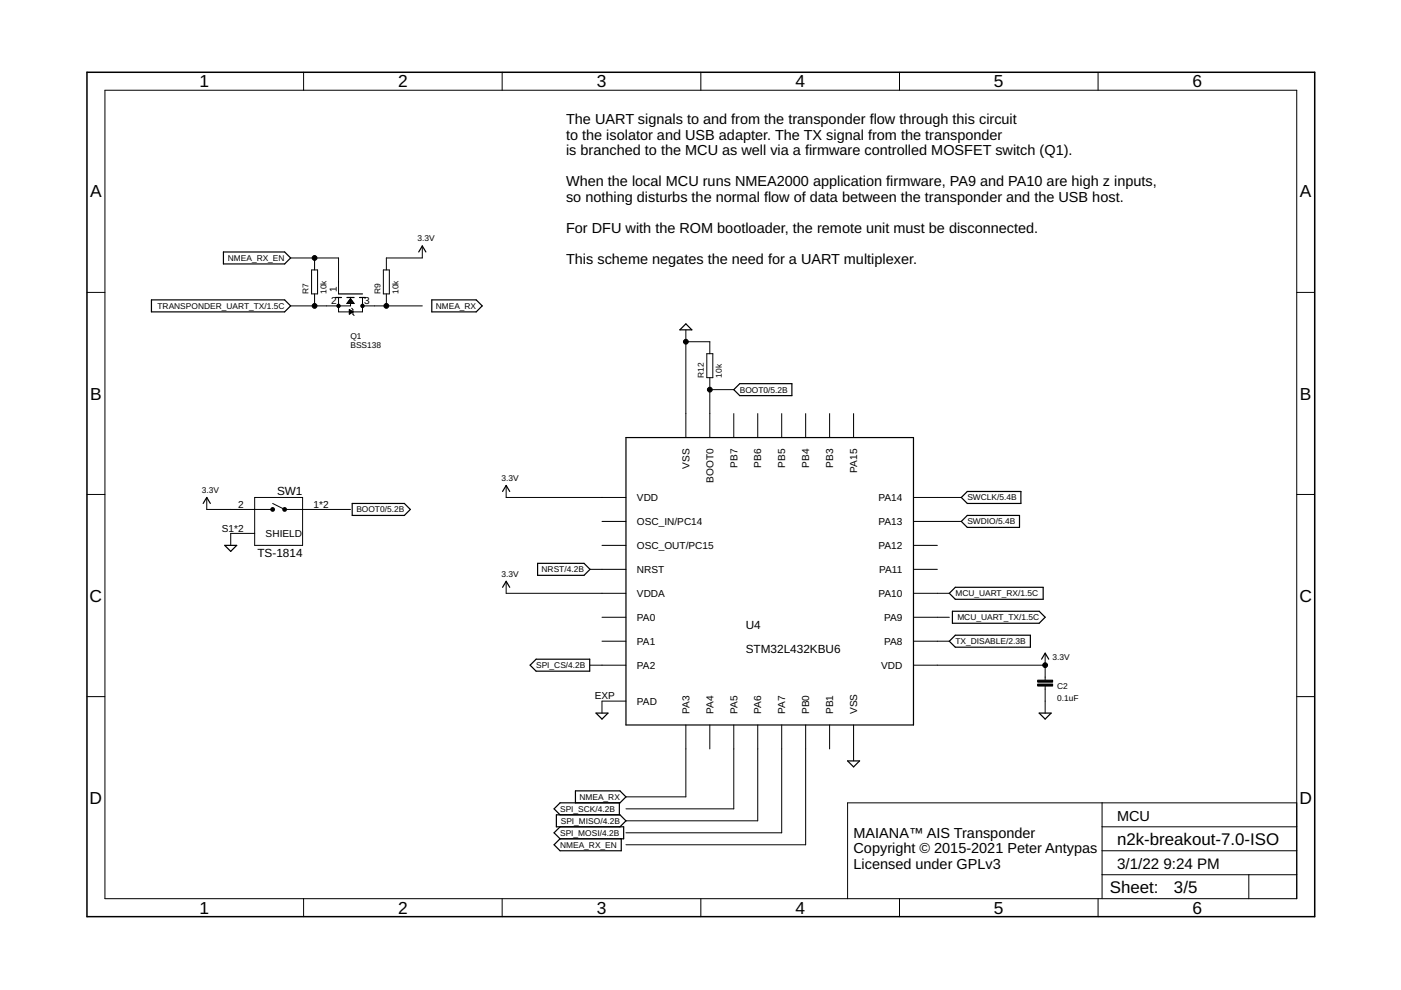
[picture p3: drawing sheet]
<svg xmlns="http://www.w3.org/2000/svg" width="297mm" height="210mm" viewBox="0 0 297 210" stroke-linecap="round" stroke-linejoin="round" font-family="sans-serif">
<g fill="none" stroke="#000" stroke-width=".25">
<path d="M47.4 53.4h12.9l1.3 1.3-1.3 1.3h-12.9zM88.8 53.4l.7-1.2 .8 1.2M32.1 63.6h28.2l1.3 1.3-1.3 1.2h-28.2zM71.1 63.1h1.3M71.8 62.3h5.1M73.6 63.1h1.5M76.2 63.1h1.3M91.5 63.6h9.5l1.2 1.3-1.2 1.2h-9.5zM145.4 68.7l1.3 1.2h-2.6zM132.7 92.8h61v60.9h-61zM155.6 82.6l1.2-1.3h11.1v2.6h-11.1zM43.1 106.7l.7-1.2 .8 1.2"/>
<path d="M47.6 115.6h2.6l-1.3 1.3zM74.7 106.7h11l1.3 1.3-1.3 1.3h-11zM106.6 104.2l.7-1.3 .8 1.3M114 119.4h9.8l1.3 1.3-1.3 1.3h-9.8zM203.8 105.5l1.3-1.3h11.4v2.5h-11.4zM205.1 109.3h11.1v2.5h-11.1l-1.3-1.2zM106.6 124.5l.7-1.2 .8 1.2M201.3 136l1.2-1.3h16v2.5h-16zM201.3 125.8l1.2-1.3h18.7v2.6h-18.7zM201.9 129.6h18.4l1.3 1.3-1.3 1.2h-18.4zM220.8 139.8l.8-1.3 .8 1.3M112.4 141l1.3-1.2h11.3v2.5h-11.3z"/>
<path d="M126.4 151.2h2.5l-1.3 1.3zM220.3 151.2h2.6l-1.3 1.3zM118.7 175.3l-1.2 1.3 1.2 1.2M118.7 177.8l-1.2 1.3 1.2 1.3h13v-2.6M122 170.2v-2.5h9.4l1.3 1.3-1.3 1.2h-12.7l-1.2 1.3 1.2 1.3M131.3 170.2v2.6M131.4 175.3l1.3-1.3-1.3-1.2h-13.4v2.5h14.2v2.5h-13.5M179.7 161.3h2.5l-1.2 1.3z"/>
</g>
<g fill="none" stroke="#000" stroke-width=".21">
<path d="M22.2 19.1h252.7v171.4h-252.7zM64.4 15.3v3.8M106.5 15.3v3.8M148.6 15.3v3.8M190.7 15.3v3.8M232.8 15.3v3.8M61.6 54.7h10.2v7.6M66.1 57.2h1.2v5.1h-1.2zM66.7 54.7v2.5M81.3 57.2h1.2v5.1h-1.2zM89.5 52.2v2.5h-7.6v2.5M18.4 62h3.8"/>
<path d="M66.7 62.3v2.6M71.8 63.1v3h5.1v-3M73.6 64.2h1.4M73.7 64.1h1.2M73.8 64h1M73.9 63.8h.8M74 63.7h.6M74.1 65.6l.7 .5-.7 .5zM74.1 66.5h.1M74.1 66.4h.3M74.1 66.3h.5M74.1 66h.6"/>
<path d="M74.1 65.9h.4M74.1 65.8h.2M74.1 65.7h.1M74.1 63.6h.4M74.2 63.5h.2M74.3 63.4h.1M74.3 63.1v1.8h-12.7M74.3 63.3l.8 1h-1.5zM74.6 65.4l.2 .2v1l.3 .3M76.9 64.9h12.6M81.9 62.3v2.6M145.4 69.9v22.9"/>
<path d="M145.4 72.5h5.1v2.5M149.9 75h1.2v5.1h-1.2zM274.9 62h3.8M150.5 80.1v12.7M150.5 82.6h5.1M155.6 87.7v5.1M160.7 87.7v5.1M165.7 87.7v5.1M170.8 87.7v5.1M175.9 87.7v5.1M181 87.7v5.1M18.4 104.8h3.8"/>
<path d="M43.8 105.5v2.5h14M54 105.5h10.2v10.1h-10.2zM54 113.1h-5.1v2.5M57.8 106.7l2.5 1.3h14M107.3 102.9v2.6h25.4M127.6 110.6h5.1M127.6 115.6h5.1M193.7 105.5h10.1M193.7 110.6h10.1M193.7 115.6h5M274.9 104.8h3.8M107.3 123.3v2.5h25.4"/>
<path d="M125.1 120.7h7.6M127.6 130.9h5.1M127.6 136h5.1M193.7 120.7h5M193.7 125.8h7.6M193.7 130.9h7.6M193.7 136h7.6M221.6 138.5v5.7M18.4 147.7h3.8M125.1 141h7.6M132.7 148.7h-5.1v2.5M145.4 153.7v15.3h-12.7"/>
<path d="M150.5 153.7v5.1M155.6 153.7v17.8h-22.9M160.7 153.7v20.3h-28M165.7 153.7v22.9h-33M170.8 153.7v25.4h-38.1M175.9 153.7v5.1M181 153.7v7.6M193.7 141h27.9M221.6 145.5v5.7M274.9 147.7h3.8M233.7 170.2v20.3M233.7 175.3h41.2"/>
<path d="M274.9 170.2h-95.2v20.3M64.4 190.5v3.9M106.5 190.5v3.9M148.6 190.5v3.9M190.7 190.5v3.9M232.8 190.5v3.9M233.7 185.5h41.2M233.7 180.4h41.2M264.8 185.5v5"/>
</g>
<path d="M18.4 15.3h260.3v179.1h-260.3z" fill="none" stroke="#000" stroke-width=".32"/>
<path d="M220 144.2h3.2v.4h-3.2zM220 145h3.2v.5h-3.2z" fill="#000" stroke="#000" stroke-width=".21"/>
<g fill="none" stroke="#000" stroke-width=".51">
<circle cx="57.8" cy="108" r=".25"/>
<circle cx="60.3" cy="108" r=".25"/>
</g>
<g fill="#000" stroke="#000" stroke-width=".21">
<circle cx="66.7" cy="54.7" r=".51"/>
<circle cx="66.7" cy="64.9" r=".51"/>
<circle cx="71.8" cy="64.9" r=".36"/>
<circle cx="76.9" cy="64.9" r=".36"/>
<circle cx="81.9" cy="64.9" r=".51"/>
<circle cx="145.4" cy="72.5" r=".51"/>
<circle cx="150.5" cy="82.6" r=".51"/>
<circle cx="221.6" cy="141" r=".51"/>
</g>
<g font-size="3.7">
<text x="42.3" y="18.5">1</text>
<text x="84.4" y="18.5">2</text>
<text x="126.5" y="18.5">3</text>
<text x="168.6" y="18.5">4</text>
<text x="210.7" y="18.5">5</text>
<text x="252.9" y="18.5">6</text>
<text x="19.1" y="41.9">A</text>
<text x="275.6" y="41.9">A</text>
<text x="19.1" y="84.7">B</text>
<text x="275.6" y="84.7">B</text>
<text x="19" y="127.6">C</text>
<text x="275.5" y="127.6">C</text>
<text x="19" y="170.4">D</text>
<text x="275.5" y="170.4">D</text>
<text x="42.3" y="193.7">1</text>
<text x="84.4" y="193.7">2</text>
<text x="126.5" y="193.7">3</text>
<text x="168.6" y="193.7">4</text>
<text x="210.7" y="193.7">5</text>
<text x="252.9" y="193.7">6</text>
</g>
<g font-size="3.6">
<text x="236.8" y="179.1">n2k-breakout-7.0-ISO</text>
<text x="235.3" y="189.4">Sheet:</text>
<text x="248.9" y="189.3">3/5</text>
</g>
<g font-size="3.2">
<text x="236.8" y="184.2">3/1/22</text>
<text x="246.7" y="184.2">9:24 PM</text>
</g>
<g font-size="3.1">
<text x="120" y="26.4">The UART signals to and from the transponder flow through this circuit</text>
<text x="120" y="29.7">to the isolator and USB adapter. The TX signal from the transponder</text>
<text x="120" y="33">is branched to the MCU as well via a firmware controlled MOSFET switch (Q1).</text>
<text x="120" y="39.5">When the local MCU runs NMEA2000 application firmware, PA9 and PA10 are high z inputs,</text>
<text x="120" y="42.8">so nothing disturbs the normal flow of data between the transponder and the USB host.</text>
<text x="120" y="49.4">For DFU with the ROM bootloader, the remote unit must be disconnected.</text>
<text x="120" y="55.9">This scheme negates the need for a UART multiplexer.</text>
<text x="181" y="177.6">MAIANA™ AIS Transponder</text>
<text x="236.8" y="174">MCU</text>
<text x="181" y="180.9">Copyright © 2015-2021 Peter Antypas</text>
<text x="181" y="184.2">Licensed under GPLv3</text>
</g>
<g font-size="2.5">
<text x="58.7" y="105">SW1</text>
<text x="54.6" y="118.2">TS-1814</text>
<text x="158.1" y="133.4">U4</text>
<text x="158.1" y="138.5">STM32L432KBU6</text>
</g>
<g font-size="2.1">
<text x="70.2" y="64.5">2</text>
<text x="71.4" y="62" transform="rotate(-90 71.4 62)">1</text>
<text x="77.2" y="64.5">3</text>
<text x="146.2" y="99.4" transform="rotate(-90 146.2 99.4)">VSS</text>
<text x="156.3" y="99.2" transform="rotate(-90 156.3 99.2)">PB7</text>
<text x="161.4" y="99.2" transform="rotate(-90 161.4 99.2)">PB6</text>
<text x="166.5" y="99.2" transform="rotate(-90 166.5 99.2)">PB5</text>
<text x="171.6" y="99.2" transform="rotate(-90 171.6 99.2)">PB4</text>
<text x="176.7" y="99.2" transform="rotate(-90 176.7 99.2)">PB3</text>
<text x="181.7" y="100.2" transform="rotate(-90 181.7 100.2)">PA15</text>
<text x="50.5" y="107.7">2</text>
<text x="66.5" y="107.7">1*2</text>
<text x="135.1" y="106.2">VDD</text>
<text x="151.3" y="102.4" transform="rotate(-90 151.3 102.4)">BOOT0</text>
<text x="186.2" y="106.2">PA14</text>
<text x="47" y="112.7">S1*2</text>
<text x="56.3" y="113.9">SHIELD</text>
<text x="135.1" y="111.3">OSC_IN/PC14</text>
<text x="186.2" y="111.3">PA13</text>
<text x="135.1" y="116.4">OSC_OUT/PC15</text>
<text x="186.2" y="116.4">PA12</text>
<text x="135.1" y="121.5">NRST</text>
<text x="186.4" y="121.5">PA11</text>
<text x="135.1" y="126.6">VDDA</text>
<text x="135.1" y="131.6">PA0</text>
<text x="186.2" y="126.6">PA10</text>
<text x="187.5" y="131.6">PA9</text>
<text x="135.1" y="136.7">PA1</text>
<text x="187.5" y="136.7">PA8</text>
<text x="135.1" y="141.8">PA2</text>
<text x="186.8" y="141.8">VDD</text>
<text x="126.1" y="148.3">EXP</text>
<text x="135.1" y="149.4">PAD</text>
<text x="146.2" y="151.4" transform="rotate(-90 146.2 151.4)">PA3</text>
<text x="151.3" y="151.4" transform="rotate(-90 151.3 151.4)">PA4</text>
<text x="156.3" y="151.4" transform="rotate(-90 156.3 151.4)">PA5</text>
<text x="161.4" y="151.4" transform="rotate(-90 161.4 151.4)">PA6</text>
<text x="166.5" y="151.4" transform="rotate(-90 166.5 151.4)">PA7</text>
<text x="171.6" y="151.4" transform="rotate(-90 171.6 151.4)">PB0</text>
<text x="176.7" y="151.4" transform="rotate(-90 176.7 151.4)">PB1</text>
<text x="181.7" y="151.4" transform="rotate(-90 181.7 151.4)">VSS</text>
</g>
<g font-size="1.8">
<text x="88.5" y="51.1">3.3V</text>
<text x="48.3" y="55.3">NMEA_RX_EN</text>
<text x="33.4" y="65.5">TRANSPONDER_UART_TX/1.5C</text>
<text x="65.4" y="62.3" transform="rotate(-90 65.4 62.3)">R7</text>
<text x="69.2" y="62.3" transform="rotate(-90 69.2 62.3)">10k</text>
<text x="80.7" y="62.3" transform="rotate(-90 80.7 62.3)">R9</text>
<text x="84.5" y="62.3" transform="rotate(-90 84.5 62.3)">10k</text>
<text x="92.4" y="65.5">NMEA_RX</text>
<text x="74.3" y="71.8">Q1</text>
<text x="74.3" y="73.7">BSS138</text>
<text x="149.2" y="80.1" transform="rotate(-90 149.2 80.1)">R12</text>
<text x="153" y="80.1" transform="rotate(-90 153 80.1)">10k</text>
<text x="156.8" y="83.3">BOOT0/5.2B</text>
<text x="106.3" y="101.9">3.3V</text>
<text x="42.8" y="104.5">3.3V</text>
<text x="205.1" y="106.1">SWCLK/5.4B</text>
<text x="75.6" y="108.6">BOOT0/5.2B</text>
<text x="205.1" y="111.2">SWDIO/5.4B</text>
<text x="106.3" y="122.2">3.3V</text>
<text x="114.8" y="121.3">NRST/4.2B</text>
<text x="202.6" y="126.4">MCU_UART_RX/1.5C</text>
<text x="203" y="131.5">MCU_UART_TX/1.5C</text>
<text x="202.6" y="136.6">TX_DISABLE/2.3B</text>
<text x="113.7" y="141.7">SPI_CS/4.2B</text>
<text x="223.1" y="140">3.3V</text>
<text x="224.1" y="148.6">0.1uF</text>
<text x="224.1" y="146.1">C2</text>
<text x="118.7" y="172.1">SPI_SCK/4.2B</text>
<text x="122.9" y="169.6">NMEA_RX</text>
<text x="118.7" y="177.2">SPI_MOSI/4.2B</text>
<text x="118.7" y="179.8">NMEA_RX_EN</text>
<text x="118.9" y="174.7">SPI_MISO/4.2B</text>
</g>
</svg>
